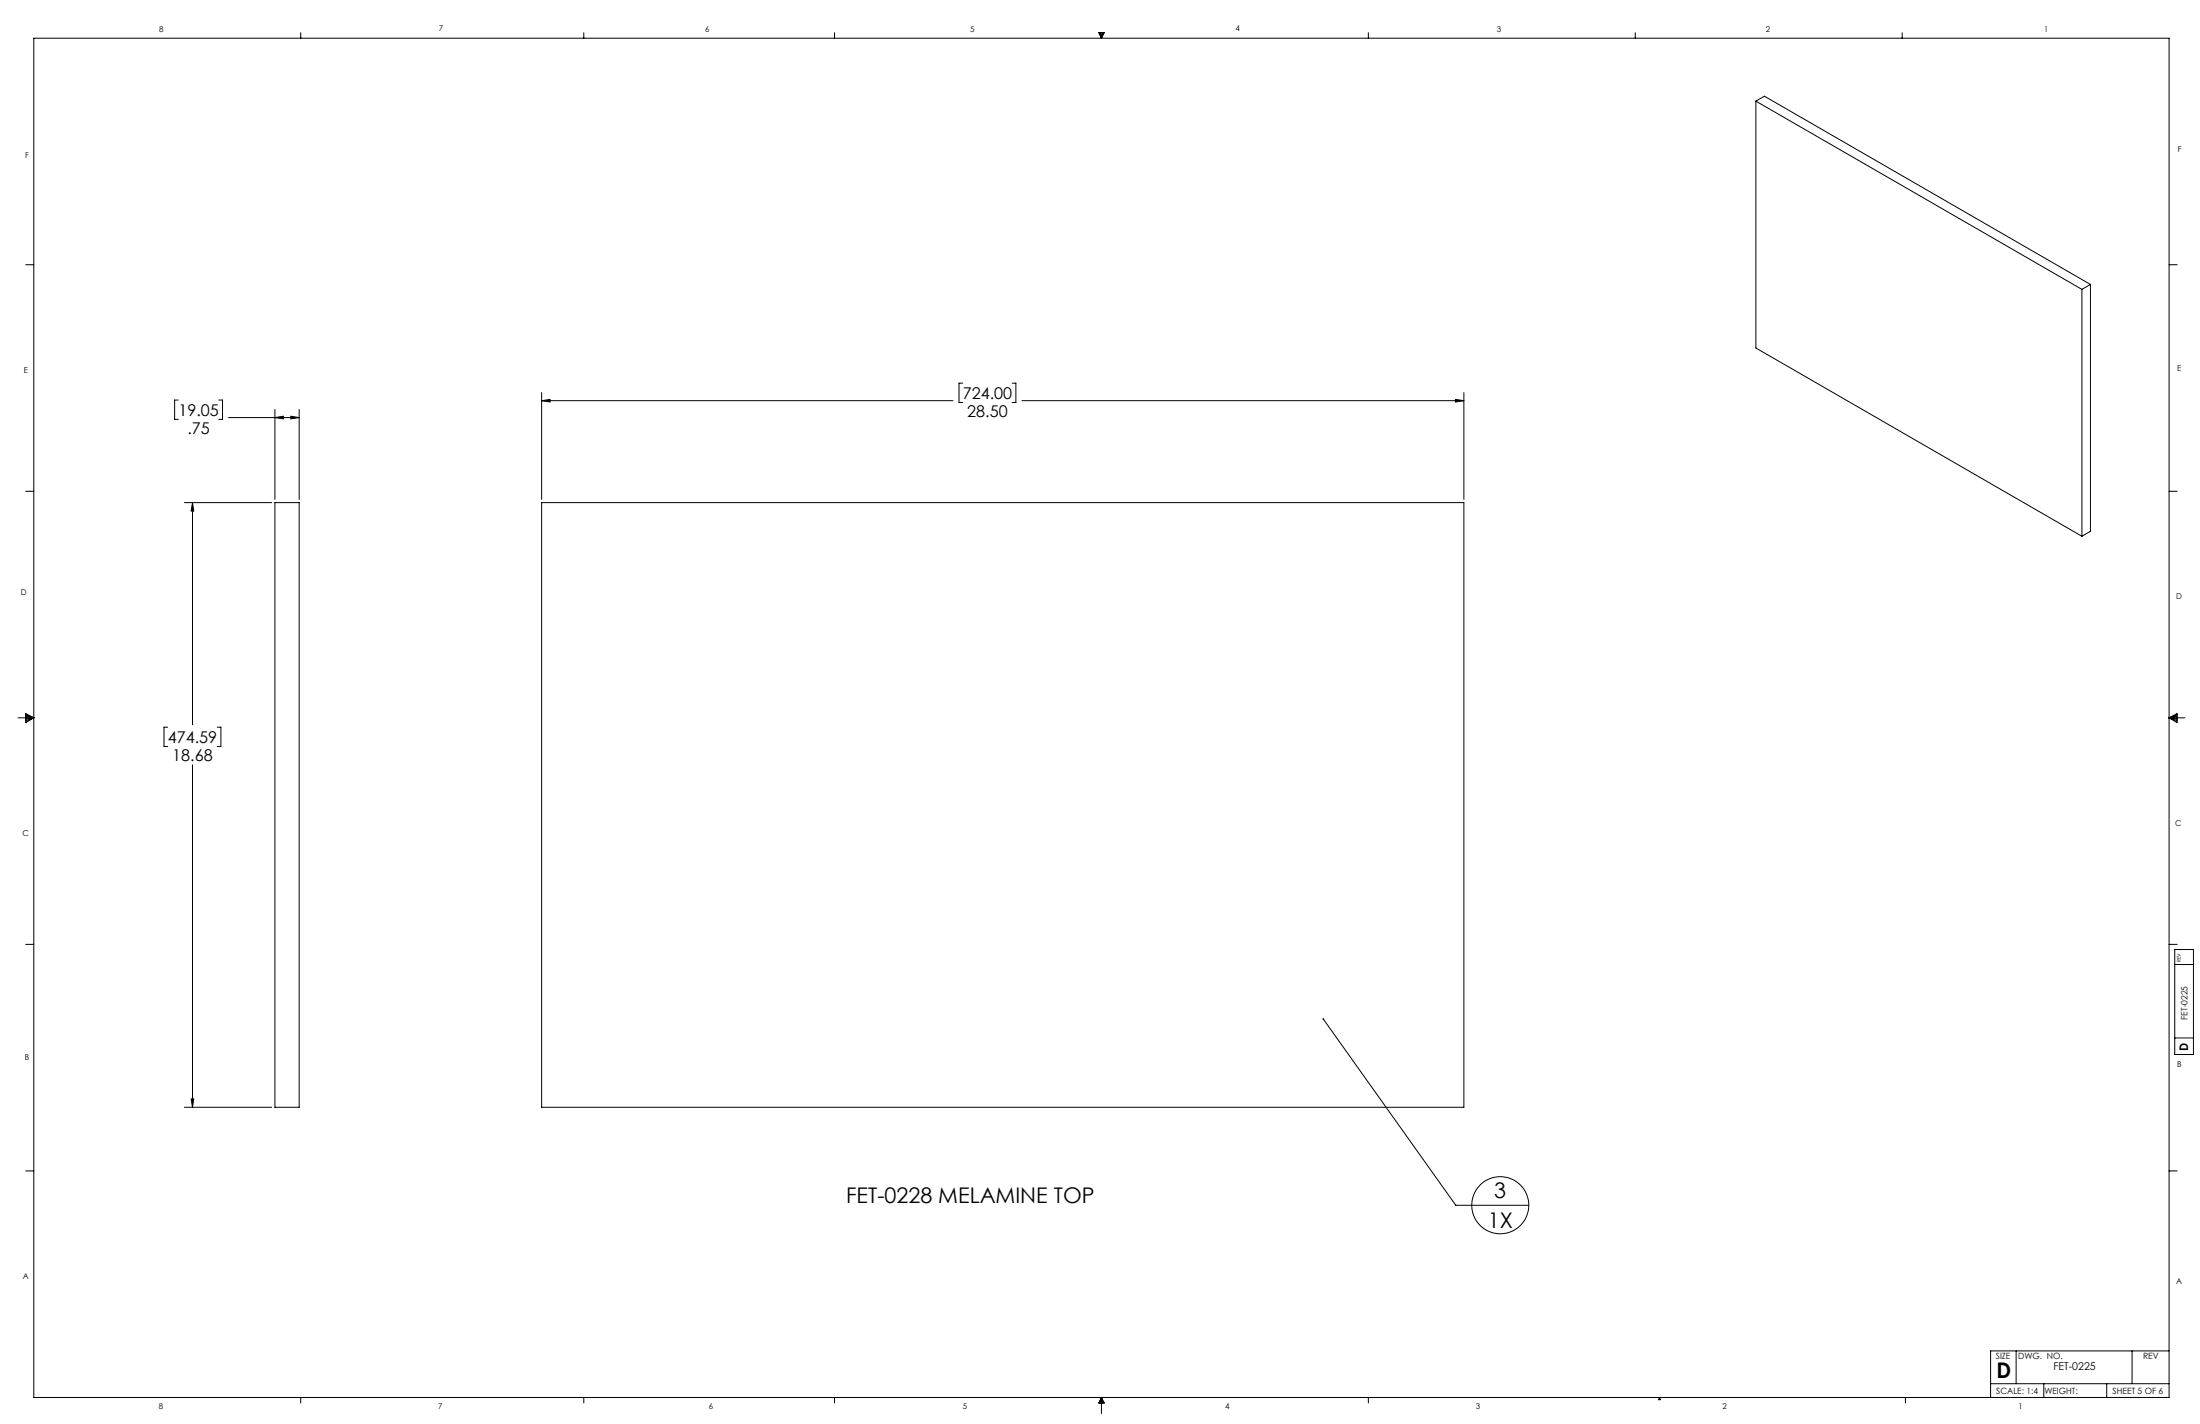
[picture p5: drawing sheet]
<svg xmlns="http://www.w3.org/2000/svg" width="864mm" height="559mm" viewBox="0 0 864 559" stroke-linecap="round" stroke-linejoin="round" font-family="sans-serif">
<g fill="none" stroke="#000" stroke-width=".39">
<path d="M13.3 15h838.2v533.4h-838.2zM118 12.8v2.2M229.2 12.8v2.2M327.6 12.8v2.2M431.3 12.8h2.2l-1.1 2.2zM431.5 12.8l.9 2.2M432 12.8l.4 2.2M432.7 12.8l-.3 2.2M433 12.8l-.6 2.2M537.1 12.8v2.2M641.9 12.8v2.2M746.7 12.8v2.2"/>
<path d="M689.3 39.7l127.9 73.9M689.3 39.7l3.3-2 128 73.9M689.3 39.7v96.9l127.9 73.8M10.1 103.9h3.2M817.2 113.6v96.8M820.6 111.6v96.9l-3.4 1.9M820.6 111.6l-3.4 2M851.5 103.9h3.1M70 157h-1.5v7.6h1.5M85.9 157h1.4v7.6h-1.4M212.6 154.1v41.9M212.6 157.2h161.5"/>
<path d="M212.6 157.2l3.3-.5v1.1zM377.9 150.4h-1.5v7.5h1.5M397.3 150.4h1.5v7.5h-1.5M401.2 157.2h173.4M571.3 156.7l3.3 .5-3.3 .6zM574.6 154.1v41.9M89.7 163.9h27.7M107.9 163.9l3.3-.6v1.1zM107.9 160.7v35.3M114.2 163.3l3.2 .6-3.2 .5zM117.4 160.7v35.3M10.1 192.8h3.2"/>
<path d="M72.4 197.2h34.2M75.6 197.2v87.2M75.6 197.2l.5 3.4h-1.1zM107.9 197.2h9.5v237.3h-9.5zM212.6 197.2h362v237.3h-362zM851.5 192.8h3.1M7.1 281.7h6.2M10.1 280l3.2 1.7-3.2 1.9zM10.1 280.5l3.2 1.2M10.1 281.1l3.2 .6M13.3 281.7l-3.2 1.2M13.3 281.7l-3.2 .5"/>
<path d="M65.8 285.4h-1.4v7.5h1.4M85.3 285.4h1.4v7.5h-1.4M851.5 281.7h6.1M851.5 281.7l3.1 .5M851.5 281.7l3.1 1.2M851.5 281.7l3.1-1.7v3.6zM854.6 281.1l-3.1 .6M854.6 280.5l-3.1 1.2M75.6 300.1v134.4M10.1 370.6h3.2M851.5 370.6h3.1M853.7 372.6h7.3v41.2h-7.3z"/>
<path d="M853.7 378.5h7.3M519.5 399.9l52 73.1h28.6M853.7 407.3h7.3M72.4 434.5h34.2M75 431.2h1.1l-.5 3.3zM10.1 459.5h3.2M851.5 459.5h3.1M791.4 530.1v12.9M836.9 530.1v12.9M851.5 530.1h-70.1v18.3M118 548.4v2.1M229.2 548.4v2.1"/>
<path d="M327.6 548.4v2.1M432.4 548.4v6.3M432.4 548.4l1.1 2.2h-2.2zM432.4 548.4l.6 2.2M432.4 548.4l-.9 2.2M432.4 548.4l-.4 2.2M432.4 548.4l.3 2.2M537.1 548.4v2.1M651.4 548.4l.4 .9h-.7zM748 548.4v2.1M781.4 543h70.1M802.3 543v5.4"/>
<path d="M827 543v5.4"/>
<circle cx="588.9" cy="473" r="11.2"/>
</g>
<g fill="#000">
<path d="M519.3 399.6a.34 .34 0 0 1 .5 .2 .34 .34 0 0 1-.4 .4 .34 .34 0 0 1-.2-.5l.3 .2z"/>
<path d="M571.3 156.7l3.3 .5-3.3 .6zM212.6 157.2l3.3-.5v1.1zM75.6 197.2l.5 3.4h-1.1zM75 431.2h1.1l-.5 3.3zM114.2 163.3l3.2 .6-3.2 .5zM107.9 163.9l3.3-.6v1.1z"/>
</g>
<g font-size="8.5">
<text x="332.2" y="472.1">FET-0228 MELAMINE TOP</text>
<text x="586.6" y="470.3">3</text>
<text x="584" y="481.8">1X</text>
<text x="783.7" y="540.7">D</text>
</g>
<g font-size="6.4">
<text x="377.9" y="156.5">724.00</text>
<text x="70" y="163.2">19.05</text>
<text x="379.7" y="163.7">28.50</text>
<text x="73.5" y="170.3">.75</text>
<text x="65.9" y="291.6">474.59</text>
<text x="67.6" y="298.7">18.68</text>
</g>
<text font-size="4.7" x="859" y="412.4" transform="rotate(-90 859 412.4)">D</text>
<text font-size="4.2" x="806.1" y="537.5">FET-0225</text>
<g font-size="3.4">
<text x="858.7" y="400.1" transform="rotate(-90 858.7 400.1)">FET-0225</text>
<text x="783.5" y="533.3">SIZE</text>
<text x="792.3" y="533.3">DWG. NO.</text>
<text x="841.3" y="533.4">REV</text>
<text x="783.6" y="546.8">SCALE: 1:4</text>
<text x="802.5" y="546.9">WEIGHT:</text>
<text x="829.3" y="546.8">SHEET 5 OF 6</text>
</g>
<g font-size="3.2">
<text x="62.5" y="12.4">8</text>
<text x="172.3" y="12.3">7</text>
<text x="276.8" y="12.4">6</text>
<text x="380.9" y="12.4">5</text>
<text x="485" y="12.3">4</text>
<text x="587.5" y="12.4">3</text>
<text x="693.2" y="12.4">2</text>
<text x="802.4" y="12.4">1</text>
<text x="854.9" y="59.8">F</text>
<text x="9.9" y="62">F</text>
<text x="9.3" y="146.5">E</text>
<text x="854.7" y="145.5">E</text>
<text x="8.2" y="233.6">D</text>
<text x="854.3" y="234.9">D</text>
<text x="8.9" y="328.1">C</text>
<text x="853.9" y="324.1">C</text>
<text x="9.7" y="415.8">B</text>
<text x="854.6" y="418.6">B</text>
<text x="9" y="502">A</text>
<text x="854.3" y="503.9">A</text>
<text x="62.3" y="552.9">8</text>
<text x="172" y="552.9">7</text>
<text x="278.3" y="552.9">6</text>
<text x="377.9" y="552.8">5</text>
<text x="481" y="552.8">4</text>
<text x="579.3" y="552.8">3</text>
<text x="676.2" y="552.9">2</text>
<text x="792.4" y="552.8">1</text>
</g>
<text font-size="2" x="856" y="377.7" transform="rotate(-90 856 377.7)">REV</text>
</svg>
